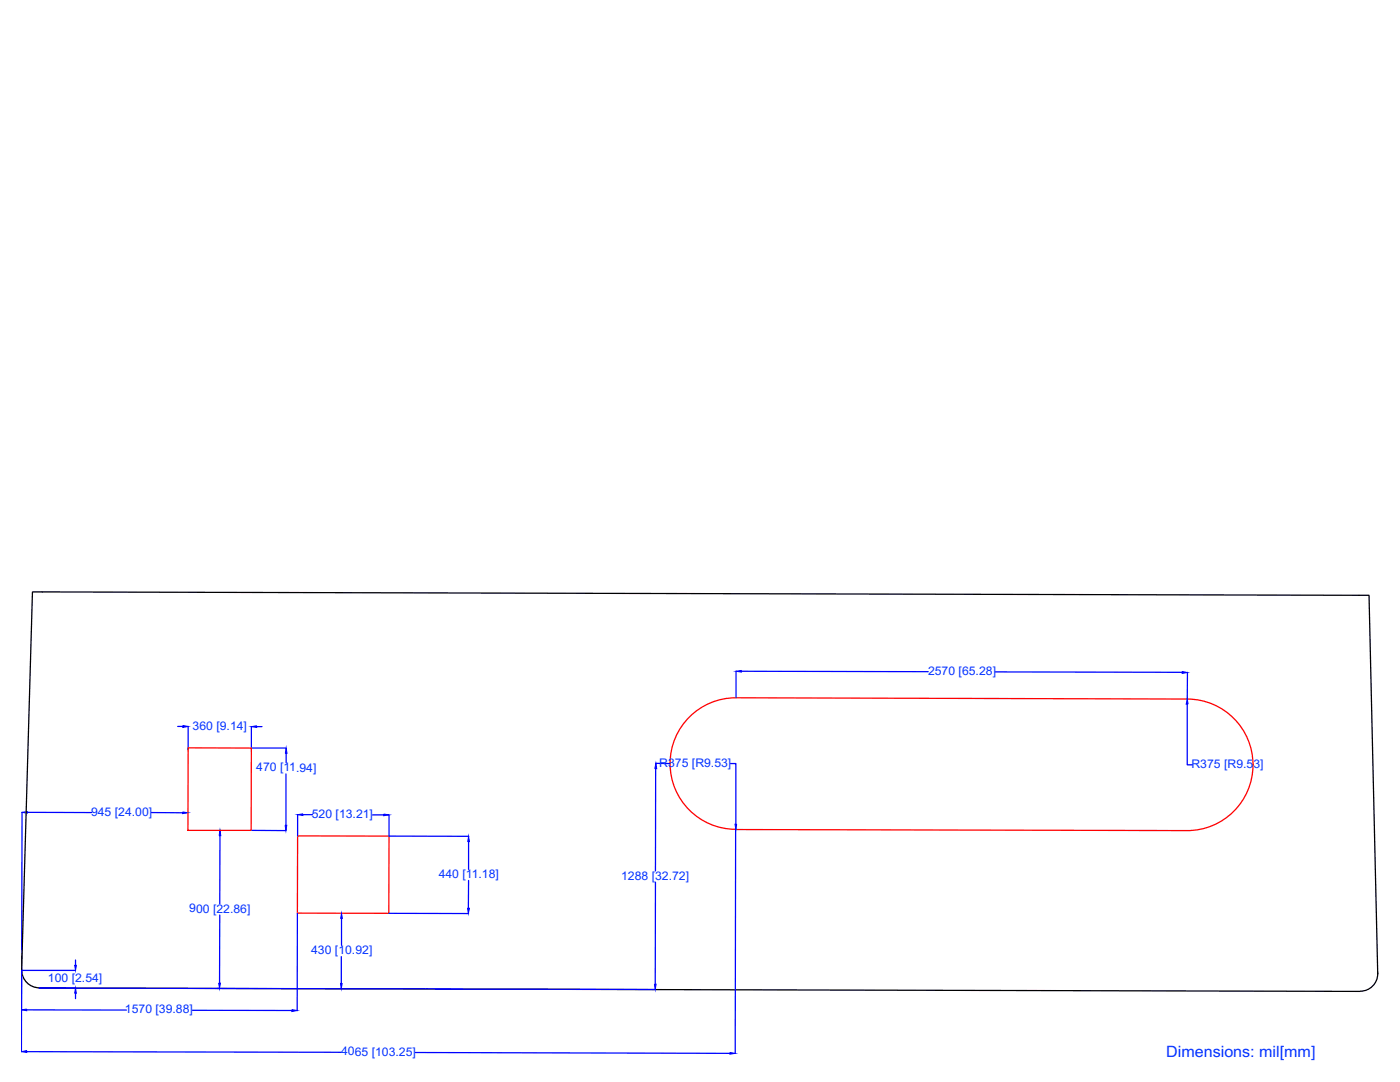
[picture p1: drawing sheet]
<svg xmlns="http://www.w3.org/2000/svg" width="279mm" height="216mm" viewBox="0 0 279 216" stroke-linecap="round" stroke-linejoin="round" font-family="sans-serif">
<path d="M4.3 193.6h.1M4.3 193.6l2.2-75.5h1.9l264.8 .7 1.8 75.5M4.4 193.6a3.5 3.5 0 0 0 3.4 3.5l263.6 .7M275 194.3a3.5 3.5 0 0 1-3.5 3.5M275 194.3h.1" fill="none" stroke="#000" stroke-width=".25"/>
<path d="M250.1 152.6a13.1 13.1 0 0 1-13.2 13.1M250.1 152.7h.1M59.4 166.8h18.2v15.4h-18.2z" fill="none" stroke="#f00" stroke-width=".25"/>
<g fill="none" stroke="#00f" stroke-width=".25">
<path d="M35.5 144.9h1M37.5 144.9v5M50.2 145v4.9M50.2 149.3h6.9M51.2 145h1.1M57.1 154.4v10.3M57.1 150.3v1.9M4.4 162.1l-.1 31.5M5.5 162.1h12.8M30.2 162.1l6.2 .1M37.5 162.2h.1M43.9 165.7h.1"/>
<path d="M43.9 166.8v13.5M50.1 165.7h7M59.4 162.6v4.2M60.5 162.6h1.9M74.3 162.6h2.3M77.6 162.6v4.2l16 .1M93.5 167.9v5.6M93.5 175.7v5.5M4.3 193.6v7.9M4.3 193.6h10.8M7.8 197.1h7.3M15.1 191.6v1"/>
<path d="M15.1 198.2v1.1M43.4 197.2h.4M43.9 182.6l-.1 13.6M59.4 182.2l-.1 19.5M68.1 197.3h.1M68.1 182.2h.1M68.1 190.9v5.4M68.2 183.3v5.3M77.6 182.2l15.9 .1M5.3 201.5h19.9M38.4 201.6h19.9"/>
</g>
<g fill="#00f" stroke="#00f" stroke-width=".2">
<path d="M36.5 144.8l1 .1-1 .3z"/>
<path d="M50.2 145l1-.2v.4z"/>
<path d="M4.4 162.1l1.1-.2v.4z"/>
<path d="M36.4 162l1.1 .2-1.1 .1z"/>
<path d="M4.3 201.5l1-.2v.4z"/>
<path d="M58.3 201.5l1 .1-1 .2z"/>
<path d="M59.4 162.6l1.1-.2v.3z"/>
<path d="M76.6 162.4l1 .2-1 .2z"/>
<path d="M93.5 166.9l.2 1h-.4z"/>
<path d="M93.3 181.2h.4l-.2 1.1z"/>
<path d="M43.9 165.7l.2 1.1h-.4z"/>
<path d="M43.6 196.2h.4l-.2 1z"/>
<path d="M68.2 182.2l.1 1.1h-.3z"/>
<path d="M67.9 196.2l.4 .1-.2 1z"/>
<path d="M14.9 192.6h.3l-.1 1z"/>
<path d="M15.1 197.1l.1 1.1h-.3z"/>
<path d="M56.9 164.7h.3l-.1 1z"/>
<path d="M57.1 149.3l.2 1h-.4z"/>
</g>
<path d="M236.9 139.5l-90-.3a13.1 13.1 0 0 0-13.2 13.1M237 139.5a13.1 13.1 0 0 1 13.1 13.1M133.7 152.4h.1" fill="none" stroke="#f00" stroke-width=".25"/>
<path d="M37.5 149.2l12.7 .1-.1 16.4h-12.6zM133.7 152.3a13.1 13.1 0 0 0 13.1 13.2M146.8 165.5l90.1 .2" fill="none" stroke="#f00" stroke-width=".25"/>
<g fill="none" stroke="#00f" stroke-width=".25">
<path d="M146.9 133.9v5.3M148 133.9l37.3 .1M198.6 134.1l37.3 .1M237 134.2v5.3M130.9 153.4l-.1 20.4M130.9 152.3l2.8 .1M145.8 152.4h1.1v12.1M236.9 140.5v12.1h1.1M130.8 176v20.4M146.8 165.5l-.1 44.7M146.8 165.5h.1M4.3 193.6v16.2"/>
<path d="M7.8 197.1l123 .3M5.3 209.8l62.8 .2M82.9 210l62.8 .2"/>
</g>
<g fill="#00f" stroke="#00f" stroke-width=".2">
<path d="M4.3 209.8l1-.2v.4z"/>
<path d="M145.7 210l1 .2-1 .2z"/>
<path d="M130.9 152.3l.2 1.1h-.4z"/>
<path d="M130.6 196.4h.3l-.1 1z"/>
<path d="M146.7 164.5h.3l-.1 1z"/>
<path d="M236.9 139.5l.2 1h-.4z"/>
<path d="M146.9 133.9l1.1-.1v.3z"/>
<path d="M235.9 134l1.1 .2-1.1 .2z"/>
</g>
<text font-size="3.1" fill="#0433ff" x="232.7" y="210.8">Dimensions: mil[mm]</text>
<g font-size="2.4" fill="#0433ff">
<text x="185.2" y="134.7">2570 [65.28]</text>
<text x="38.4" y="145.6">360 [9.14]</text>
<text x="51.1" y="153.9">470 [11.94]</text>
<text x="131.6" y="153">R375 [R9.53]</text>
<text x="237.8" y="153.2">R375 [R9.53]</text>
<text x="18.2" y="162.8">945 [24.00]</text>
<text x="62.2" y="163.2">520 [13.21]</text>
<text x="87.5" y="175.2">440 [11.18]</text>
<text x="124" y="175.5">1288 [32.72]</text>
<text x="37.8" y="182.1">900 [22.86]</text>
<text x="62.1" y="190.4">430 [10.92]</text>
<text x="9.6" y="196">100 [2.54]</text>
<text x="24.9" y="202.2">1570 [39.88]</text>
<text x="68.1" y="210.6">4065 [103.25]</text>
</g>
</svg>
